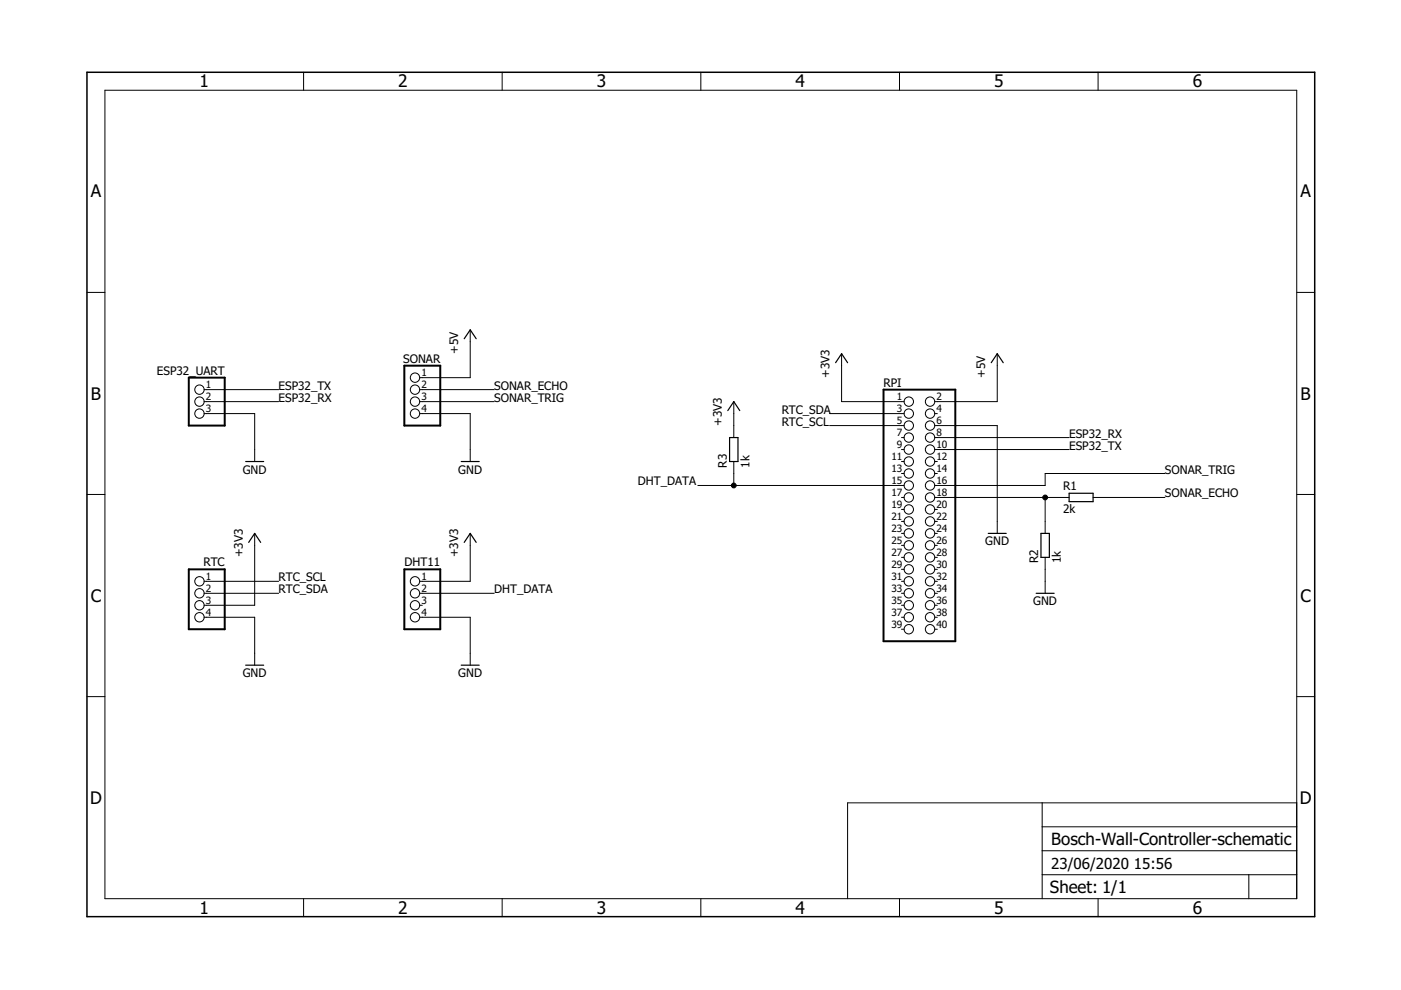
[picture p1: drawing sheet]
<svg xmlns="http://www.w3.org/2000/svg" width="297mm" height="210mm" viewBox="0 0 297 210" stroke-linecap="round" stroke-linejoin="round" font-family="sans-serif">
<path d="M85.7 77.5h7.6v12.7h-7.6zM40 80.1h7.6v10.1h-7.6zM187.3 82.6h15.2v53.4h-15.2zM40 120.7h7.6v12.7h-7.6zM85.7 120.7h7.6v12.7h-7.6z" fill="none" stroke="#000" stroke-width=".42"/>
<g fill="none" stroke="#000" stroke-width=".21">
<path d="M22.2 19.1h252.7v171.4h-252.7zM64.4 15.3v3.8M106.5 15.3v3.8M148.6 15.3v3.8M190.7 15.3v3.8M232.8 15.3v3.8M18.4 62h3.8M99.7 69.9v10.2h-10.7M178.4 75v10.2h13.3M211.4 75v10.2h-13.2M274.9 62h3.8M43.3 85.2h15.8"/>
<path d="M43.3 87.7h10.7v10.2M43.3 82.6h15.8M89 85.2h15.8M89 87.7h10.7v10.2M89 82.6h15.8M155.6 85.2v7.6M155.6 97.9v5M175.9 87.7h15.8M175.9 90.2h15.8M191.1 92.8h.6M191.1 95.3h.6M191.1 97.9h.6"/>
<path d="M198.2 87.7h.5M198.2 90.2h13.2v22.9M198.2 92.8h28.5M198.2 95.3h28.5M198.2 97.9h.5M18.4 104.8h3.8M54 113.1v15.2h-10.7M99.7 113.1v10.2h-10.7M148 102.9h43.7M191.1 100.4h.6M191.1 105.5h.6M191.1 108h.6"/>
<path d="M191.1 110.6h.6M191.1 113.1h.6M191.1 115.6h.6M191.1 118.2h.6M198.2 100.4h.5M198.2 105.5h28.5M198.2 108h.5M198.2 110.6h.5M198.2 113.1h.5M198.2 115.6h.5M198.2 118.2h.5M221.6 105.5v7.6"/>
<path d="M221.6 118.2v7.6M231.8 105.5h15.2M247 100.4h-25.4v2.5h-23.4M274.9 104.8h3.8M43.3 123.3h15.8M43.3 125.8h15.8M43.3 130.9h10.7v10.1M89 125.8h15.8M89 128.3h.5M89 130.9h10.7v10.1M191.1 120.7h.6M191.1 123.3h.6"/>
<path d="M191.1 125.8h.6M191.1 128.3h.6M191.1 130.9h.6M191.1 133.4h.6M198.2 120.7h.5M198.2 123.3h.5M198.2 125.8h.5M198.2 128.3h.5M198.2 130.9h.5M198.2 133.4h.5M18.4 147.7h3.8M274.9 147.7h3.8"/>
<path d="M221 170.2v20.3M221 175.3h53.9M274.9 170.2h-95.2v20.3M64.4 190.5v3.9M106.5 190.5v3.9M148.6 190.5v3.9M190.7 190.5v3.9M221 185.5h53.9M221 180.4h53.9M232.8 190.5v3.9M264.8 185.5v5"/>
<circle cx="42.3" cy="87.7" r=".99"/>
<circle cx="42.3" cy="85.2" r=".99"/>
<circle cx="42.3" cy="82.6" r=".99"/>
<circle cx="88" cy="87.7" r=".99"/>
<circle cx="88" cy="80.1" r=".99"/>
<circle cx="88" cy="82.6" r=".99"/>
<circle cx="88" cy="85.2" r=".99"/>
<circle cx="192.7" cy="92.8" r=".99"/>
<circle cx="192.7" cy="95.3" r=".99"/>
<circle cx="192.7" cy="90.2" r=".99"/>
<circle cx="192.7" cy="97.9" r=".99"/>
<circle cx="192.7" cy="87.7" r=".99"/>
<circle cx="192.7" cy="85.2" r=".99"/>
<circle cx="197.2" cy="97.9" r=".99"/>
<circle cx="197.2" cy="90.2" r=".99"/>
<circle cx="197.2" cy="95.3" r=".99"/>
<circle cx="197.2" cy="87.7" r=".99"/>
<circle cx="197.2" cy="92.8" r=".99"/>
<circle cx="197.2" cy="85.2" r=".99"/>
<circle cx="192.7" cy="108" r=".99"/>
<circle cx="192.7" cy="110.6" r=".99"/>
<circle cx="192.7" cy="115.6" r=".99"/>
<circle cx="192.7" cy="100.4" r=".99"/>
<circle cx="192.7" cy="102.9" r=".99"/>
<circle cx="192.7" cy="113.1" r=".99"/>
<circle cx="192.7" cy="105.5" r=".99"/>
<circle cx="192.7" cy="118.2" r=".99"/>
<circle cx="197.2" cy="100.4" r=".99"/>
<circle cx="197.2" cy="108" r=".99"/>
<circle cx="197.2" cy="110.6" r=".99"/>
<circle cx="197.2" cy="102.9" r=".99"/>
<circle cx="197.2" cy="115.6" r=".99"/>
<circle cx="197.2" cy="118.2" r=".99"/>
<circle cx="197.2" cy="105.5" r=".99"/>
<circle cx="197.2" cy="113.1" r=".99"/>
<circle cx="42.3" cy="130.9" r=".99"/>
<circle cx="42.3" cy="123.3" r=".99"/>
<circle cx="42.3" cy="125.8" r=".99"/>
<circle cx="42.3" cy="128.3" r=".99"/>
<circle cx="88" cy="130.9" r=".99"/>
<circle cx="88" cy="123.3" r=".99"/>
<circle cx="88" cy="125.8" r=".99"/>
<circle cx="88" cy="128.3" r=".99"/>
<circle cx="192.7" cy="130.9" r=".99"/>
<circle cx="192.7" cy="123.3" r=".99"/>
<circle cx="192.7" cy="128.3" r=".99"/>
<circle cx="192.7" cy="120.7" r=".99"/>
<circle cx="192.7" cy="125.8" r=".99"/>
<circle cx="192.7" cy="133.4" r=".99"/>
<circle cx="197.2" cy="130.9" r=".99"/>
<circle cx="197.2" cy="123.3" r=".99"/>
<circle cx="197.2" cy="128.3" r=".99"/>
<circle cx="197.2" cy="120.7" r=".99"/>
<circle cx="197.2" cy="125.8" r=".99"/>
<circle cx="197.2" cy="133.4" r=".99"/>
</g>
<g fill="none" stroke="#000" stroke-width=".25">
<path d="M98.4 71.8l1.3-1.9 1.3 1.9M177.2 76.9l1.2-1.9 1.3 1.9M210.2 76.9l1.2-1.9 1.3 1.9M52.1 97.9h3.8M97.8 97.9h3.8M154.3 87.1l1.3-1.9 1.2 1.9M154.7 92.8h1.8v5.1h-1.8zM52.7 115l1.3-1.9 1.3 1.9M98.4 115l1.3-1.9 1.3 1.9M209.5 113.1h3.8M220.7 113.1h1.8v5.1h-1.8zM226.7 104.6h5.1v1.8h-5.1z"/>
<path d="M219.7 125.8h3.8M52.1 141h3.8M97.8 141h3.8"/>
</g>
<path d="M18.4 15.3h260.3v179.1h-260.3z" fill="none" stroke="#000" stroke-width=".32"/>
<g fill="#000" stroke="#000" stroke-width=".21">
<circle cx="155.6" cy="102.9" r=".51"/>
<circle cx="221.6" cy="105.5" r=".51"/>
</g>
<g font-size="3.7">
<text x="42.3" y="18.5">1</text>
<text x="84.4" y="18.5">2</text>
<text x="126.5" y="18.5">3</text>
<text x="168.7" y="18.5">4</text>
<text x="210.8" y="18.5">5</text>
<text x="252.9" y="18.5">6</text>
<text x="19.2" y="41.9">A</text>
<text x="275.7" y="41.9">A</text>
<text x="19.3" y="84.7">B</text>
<text x="275.8" y="84.7">B</text>
<text x="19.2" y="127.6">C</text>
<text x="275.7" y="127.6">C</text>
<text x="19.1" y="170.4">D</text>
<text x="275.6" y="170.4">D</text>
<text x="42.3" y="193.7">1</text>
<text x="84.4" y="193.7">2</text>
<text x="126.5" y="193.7">3</text>
<text x="168.7" y="193.7">4</text>
<text x="210.8" y="193.7">5</text>
<text x="252.9" y="193.7">6</text>
</g>
<g font-size="3.6">
<text x="222.9" y="179.1">Bosch-Wall-Controller-schematic</text>
<text x="222.6" y="189.4">Sheet: 1/1</text>
</g>
<g font-size="3.2">
<text x="222.9" y="184.2">23/06/2020</text>
<text x="240.4" y="184.2">15:56</text>
</g>
<g font-size="2.5">
<text x="85.5" y="76.9">SONAR</text>
<text x="97.2" y="75" transform="rotate(-90 97.2 75)">+5V</text>
<text x="33.3" y="79.4">ESP32_UART</text>
<text x="59.1" y="82.6">ESP32_TX</text>
<text x="104.8" y="82.6">SONAR_ECHO</text>
<text x="175.9" y="80.1" transform="rotate(-90 175.9 80.1)">+3V3</text>
<text x="187.3" y="82">RPI</text>
<text x="208.9" y="80.1" transform="rotate(-90 208.9 80.1)">+5V</text>
<text x="59.1" y="85.2">ESP32_RX</text>
<text x="104.8" y="85.2">SONAR_TRIG</text>
<text x="165.7" y="87.7">RTC_SDA</text>
<text x="153" y="90.2" transform="rotate(-90 153 90.2)">+3V3</text>
<text x="165.7" y="90.2">RTC_SCL</text>
<text x="226.7" y="95.3">ESP32_TX</text>
<text x="226.7" y="92.8">ESP32_RX</text>
<text x="51.5" y="100.4">GND</text>
<text x="97.2" y="100.4">GND</text>
<text x="154.1" y="99.1" transform="rotate(-90 154.1 99.1)">R3</text>
<text x="158.9" y="99.1" transform="rotate(-90 158.9 99.1)">1k</text>
<text x="247" y="100.4">SONAR_TRIG</text>
<text x="135.3" y="102.9">DHT_DATA</text>
<text x="225.4" y="104">R1</text>
<text x="247" y="105.5">SONAR_ECHO</text>
<text x="225.4" y="108.8">2k</text>
<text x="51.5" y="118.2" transform="rotate(-90 51.5 118.2)">+3V3</text>
<text x="97.2" y="118.2" transform="rotate(-90 97.2 118.2)">+3V3</text>
<text x="208.9" y="115.6">GND</text>
<text x="220.1" y="119.4" transform="rotate(-90 220.1 119.4)">R2</text>
<text x="224.9" y="119.4" transform="rotate(-90 224.9 119.4)">1k</text>
<text x="43.1" y="120.1">RTC</text>
<text x="59.1" y="125.8">RTC_SDA</text>
<text x="59.1" y="123.3">RTC_SCL</text>
<text x="85.8" y="120.1">DHT11</text>
<text x="104.8" y="125.8">DHT_DATA</text>
<text x="219.1" y="128.3">GND</text>
<text x="51.5" y="143.6">GND</text>
<text x="97.2" y="143.6">GND</text>
</g>
<g font-size="2.1">
<text x="43.6" y="82.3">1</text>
<text x="89.3" y="79.7">1</text>
<text x="89.3" y="82.3">2</text>
<text x="43.6" y="84.8">2</text>
<text x="43.6" y="87.3">3</text>
<text x="89.3" y="84.8">3</text>
<text x="89.3" y="87.3">4</text>
<text x="190.2" y="84.8">1</text>
<text x="190.2" y="87.3">3</text>
<text x="190.2" y="89.9">5</text>
<text x="198.5" y="84.8">2</text>
<text x="198.5" y="87.3">4</text>
<text x="198.5" y="89.9">6</text>
<text x="190.2" y="92.4">7</text>
<text x="190.2" y="95">9</text>
<text x="198.5" y="92.4">8</text>
<text x="198.5" y="95">10</text>
<text x="189" y="97.5">11</text>
<text x="189" y="100">13</text>
<text x="198.5" y="97.5">12</text>
<text x="198.5" y="100">14</text>
<text x="189" y="102.6">15</text>
<text x="189" y="105.1">17</text>
<text x="189" y="107.7">19</text>
<text x="198.5" y="102.6">16</text>
<text x="198.5" y="105.1">18</text>
<text x="198.5" y="107.7">20</text>
<text x="189" y="110.2">21</text>
<text x="189" y="112.7">23</text>
<text x="198.5" y="110.2">22</text>
<text x="198.5" y="112.7">24</text>
<text x="189" y="115.3">25</text>
<text x="189" y="117.8">27</text>
<text x="198.5" y="115.3">26</text>
<text x="198.5" y="117.8">28</text>
<text x="43.6" y="122.9">1</text>
<text x="43.6" y="125.4">2</text>
<text x="89.3" y="122.9">1</text>
<text x="89.3" y="125.4">2</text>
<text x="189" y="120.4">29</text>
<text x="189" y="122.9">31</text>
<text x="189" y="125.4">33</text>
<text x="198.5" y="120.4">30</text>
<text x="198.5" y="122.9">32</text>
<text x="198.5" y="125.4">34</text>
<text x="43.6" y="128">3</text>
<text x="43.6" y="130.5">4</text>
<text x="89.3" y="128">3</text>
<text x="89.3" y="130.5">4</text>
<text x="189" y="128">35</text>
<text x="189" y="130.5">37</text>
<text x="198.5" y="128">36</text>
<text x="198.5" y="130.5">38</text>
<text x="189" y="133.1">39</text>
<text x="198.5" y="133.1">40</text>
</g>
</svg>
